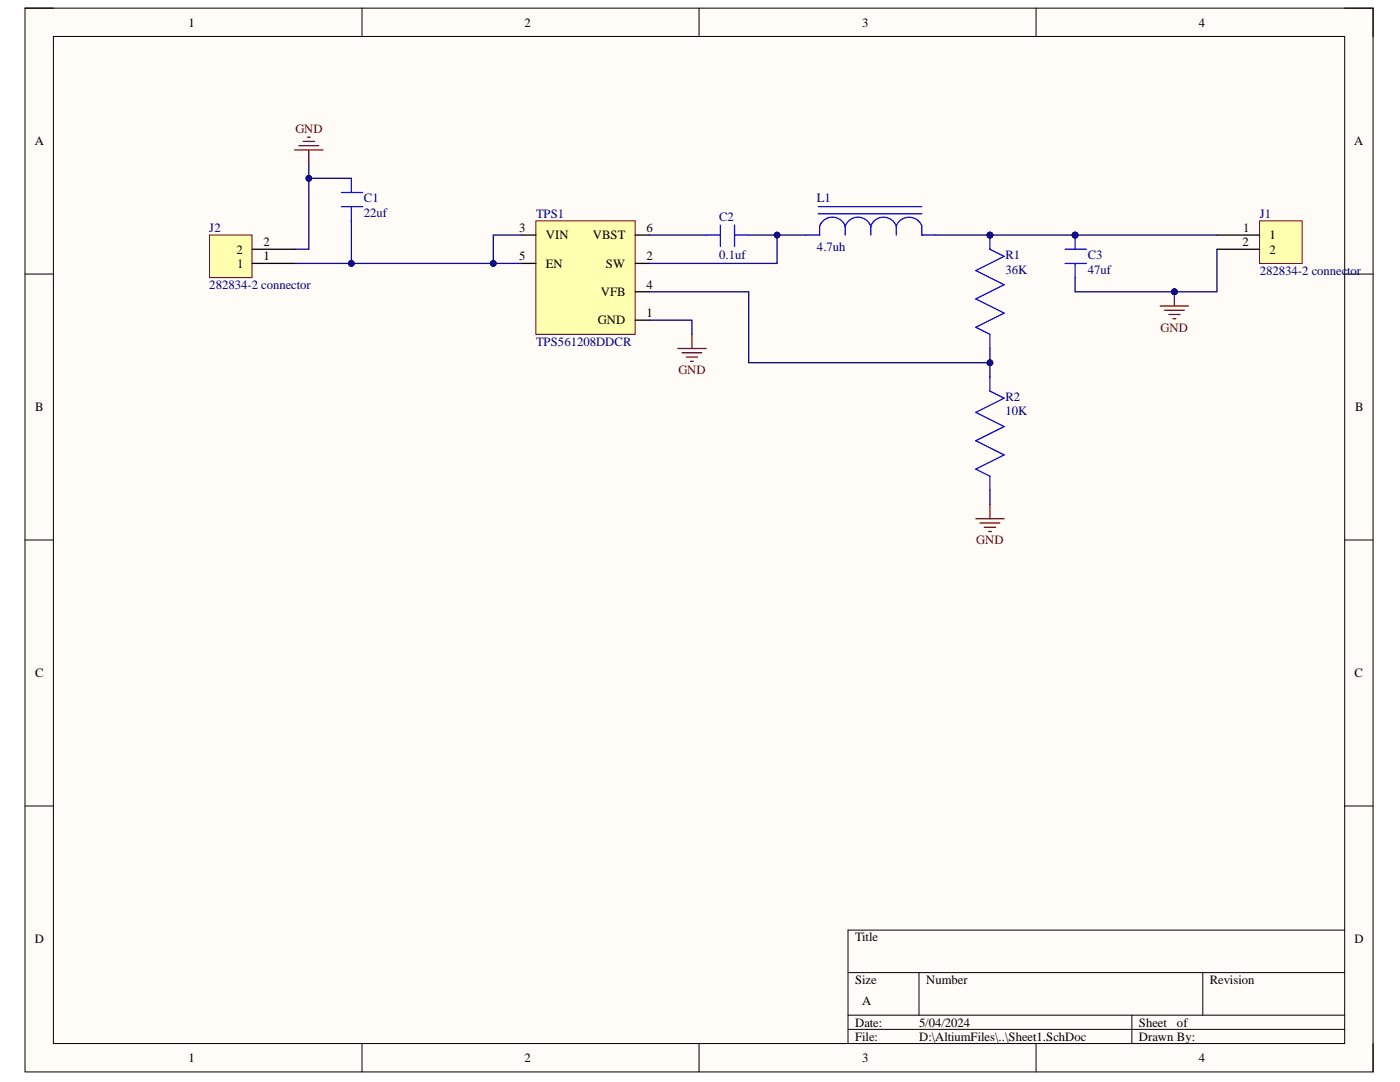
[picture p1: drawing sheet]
# Altium project Course_7_DC-DC.PrjPcb
1 sheet, 9 parts. Net scope: global (net labels, ports and power ports of the same name join across sheets).
Board file: PCB1.PcbDoc

## Sheet Sheet1.SchDoc
size A; SheetNumber: 1; SheetTotal: 1

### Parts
C1  22uf  [Capacitor 22uf 10v]
C2  0.1uf  [Capacitor 0.1uf 10v]
C3  47uf  [Capacitor 47uf]
J1  282834-2 connector  [282834-2]
J2  282834-2 connector  [282834-2]
L1  4.7uh  [Inductor 4.7uh 1a]
R1  36K  [Resistor 36K]
R2  10K  [Resistor 10k]
TPS1  TPS561208DDCR  [TPS]

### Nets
GND: C1.2 C3.1 J1.2 J2.2 R2.1 TPS1.1(GND)
NetC1_1: C1.1 J2.1 TPS1.3(VIN) TPS1.5(EN)
NetC2_1: C2.1 TPS1.6(VBST)
NetC2_2: C2.2 L1.1 TPS1.2(SW)
NetC3_2: C3.2 J1.1 L1.2 R1.2
NetR1_1: R1.1 R2.2 TPS1.4(VFB)
